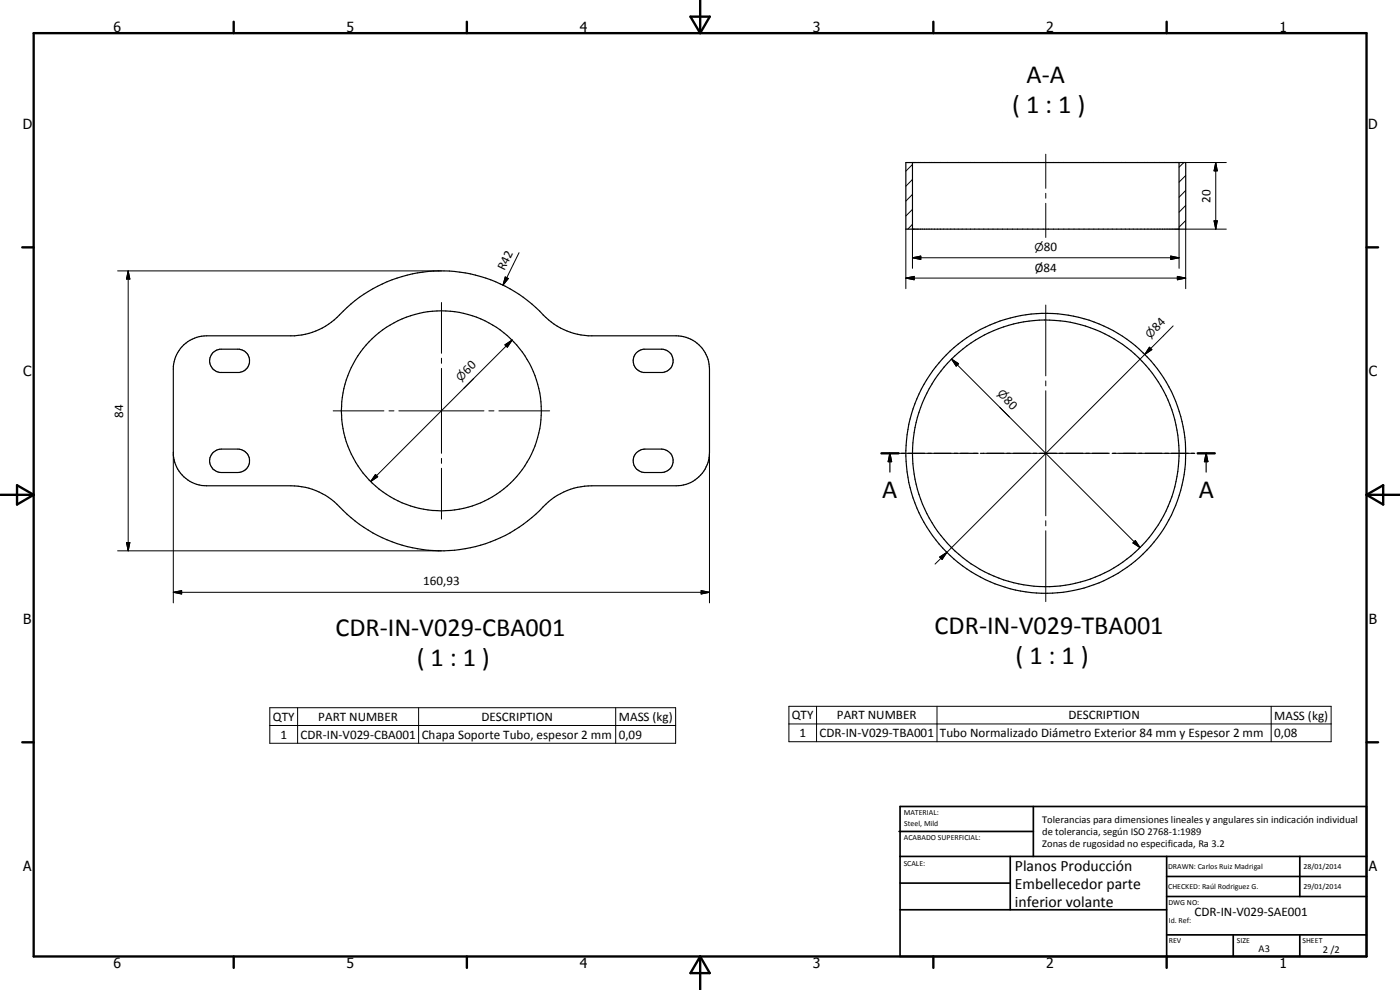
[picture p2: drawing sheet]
<svg xmlns="http://www.w3.org/2000/svg" width="420mm" height="297mm" viewBox="0 0 420 297" stroke-linecap="round" stroke-linejoin="round" font-family="sans-serif">
<g fill="none" stroke="#000" stroke-width=".35">
<path d="M271.9 48.8h83.9v19.9h-83.9zM273.8 48.8v19.9M353.9 48.8v19.9M55.2 103.4a10.5 10.5 0 0 1 6.8-2.6h26.4a20.9 20.9 0 0 0 14.6-7.5 42 42 0 0 1 60.8 1.9 20.4 20.4 0 0 0 12.7 5.6h26.4a10 10 0 0 1 10 9.9v25.1a10 10 0 0 1-10 10h-25.3a20.3 20.3 0 0 0-15.6 7.4 42.3 42.3 0 0 1-61.7-2.7 20 20 0 0 0-13-4.7h-25.3a10 10 0 0 1-10-9.3v-26.5l.7-2.9a10.4 10.4 0 0 1 2.5-3.7zM63.9 105.8l1.2-.8 .8-.2h6a3.5 3.5 0 0 1 3 3.5 3.5 3.5 0 0 1-3 3.5h-6a3.6 3.6 0 0 1-2-6zM191 105.8l1.2-.8 .9-.2h5.9a3.5 3.5 0 0 1 3 3.5 3.5 3.5 0 0 1-3 3.5h-5.9a3.5 3.5 0 0 1-2.9-2.4 3.5 3.5 0 0 1 .8-3.6zM63.9 135.8l1.2-.8 .8-.2 5.5-.1a3.5 3.5 0 0 1 3.5 3.6 3.5 3.5 0 0 1-3.5 3.5h-5a3.5 3.5 0 0 1-3.2-2.2 3.5 3.5 0 0 1 .7-3.8zM191 135.8l1.2-.8 .9-.2 5.4-.1a3.5 3.5 0 0 1 3.5 3.6 3.5 3.5 0 0 1-3.5 3.5h-5a3.5 3.5 0 0 1-3.2-2.2 3.5 3.5 0 0 1 .7-3.8zM264.5 136h5.2M267.1 136l.5 2.5h-1zM267.1 136v5.6M270.5 136h1.1"/>
<path d="M272.4 136h5.1M278.4 136h1.1M280.3 136h5.1M286.3 136h1M288.2 136h5.2M294.2 136h1.1M296.2 136h5.1M302.2 136h1M304.1 136h5.1M310 136h1.1M312 136h5.1M318 136h1"/>
<path d="M319.9 136h5.1M325.9 136h1M327.8 136h5.1M333.8 136h1M335.7 136h5.1M341.7 136h1M343.6 136h5.1M349.6 136h1.1M351.5 136h5.1M357.5 136h1.1M359.4 136h5.2M362 136l.5 2.5h-1z"/>
<path d="M362 136v5.6"/>
<circle cx="132.5" cy="123.3" r="30"/>
<circle cx="313.9" cy="136" r="40"/>
<circle cx="313.9" cy="136" r="42"/>
</g>
<g fill="none" stroke="#000" stroke-width=".71">
<path d="M10.1 9.9h400v277.1h-400zM70.1 6.5v3.4M140.1 6.5v3.4M207.2 5h5.8l-2.9 4.9zM210.1 0v9.9M280.1 6.5v3.4M350.1 6.5v3.4M6.7 74.2h3.4M410.1 74.2h3.5M264.5 136h5.2M359.4 136h5.2M.1 148.5h10"/>
<path d="M5.1 145.6l5 2.9-5 2.9zM410.1 148.5h10M410.1 148.5l5-2.9v5.8zM6.7 222.7h3.4M410.1 222.7h3.5M70.1 287v3.4M140.1 287v3.4M210.1 287v10M210.1 287l2.9 5h-5.8zM280.1 287v3.4M350.1 287v3.4"/>
</g>
<g fill="none" stroke="#000" stroke-width=".51">
<path d="M269.8 249.5h40.3M270.1 242h140v45h-140zM270.1 257h140M303.2 257v16M310.1 242v15M350.1 257v30M390.1 257v12M270.1 265h33.1M270.1 273h80M350.1 269h60M350.1 263h60M350.1 280.5h60"/>
<path d="M370.1 280.5v6.5M390.1 280.5v6.5"/>
</g>
<g fill="none" stroke="#000" stroke-width=".3">
<path d="M273.8 58.3l-1.9 2M273.8 53.8l-1.9 2.1M273.8 49.4l-1.9 2M313.8 46.3v10.2M313.8 58v1.5M355.3 48.8l-1.4 1.4M355.8 57.1l-1.9 2.1M355.8 52.7l-1.9 2M355.8 48.8h12.2M364.9 48.8l.4 2.5h-.9zM364.9 48.8v19.9M155.8 75.8l-4.9 9.8"/>
<path d="M271.9 68.7v17.9M273.8 77.3l2.5-.5v1.1zM273.8 67.3l-1.4 1.4M273.8 62.8l-1.9 2M273.8 77.3h80.1M273.8 68.7v11.8M313.8 61v10.2M351.4 76.8l2.5 .5-2.5 .6zM353.9 68.7v11.8M355.8 66.2l-1.9 2M355.8 61.6l-1.9 2.1M364.4 66.3h.9l-.4 2.4z"/>
<path d="M368 68.7h-12.2v17.9M35.3 81.3h97.2M38.5 81.3l.5 2.4h-1zM38.5 81.3v84M132.5 90.8v15.2M151.6 83.1l1 .5-1.7 2zM271.9 83.4l2.5-.5v1zM271.9 83.4h83.9M313.8 91.5v21.3M352.1 97.8l-8.5 8.5M353.3 82.9l2.5 .5-2.5 .5zM132.5 107.5v1.5"/>
<path d="M132.5 110.5v25.5M151.5 103.5l2.2-1.5-1.4 2.2zM153.7 102l-42.5 42.5M285.6 107.7l2.1 1.4-.7 .8zM285.6 107.7l56.5 56.6M313.8 114.3v1.5M313.8 117.3v37.5M343.6 106.3l-63 62.9M345 104.2l.7 .7-2.1 1.4zM52 135.8v45.1M100 123.3h15.2M116.7 123.3h1.5"/>
<path d="M119.7 123.3h25.5M132.5 137.5v1.5M146.7 123.3h1.5M149.7 123.3h15.3M212.9 135.8v45.1M269.4 136h21.2M292.1 136h1.5M295.1 136h37.5M334.1 136h1.5M337.1 136h21.2M112.7 142.4l.7 .6-2.2 1.5zM132.5 140.5v15.2"/>
<path d="M313.8 156.3v1.5M313.8 159.3v21.2M35.3 165.3h97.2M38 162.8h1l-.5 2.5zM52 177.7l2.5-.5v1zM52 177.7h160.9M210.4 177.2l2.5 .5-2.5 .5zM282 167.1l2.2-1.4-1.5 2.2zM340 162.9l.7-.7 1.4 2.1zM340.7 162.2l1.4 2.1-2.1-1.4zM81 212.3h121.8v10.7h-121.8zM81 217.7h121.8"/>
<path d="M89.3 212.3v10.7M125.6 212.3v10.7M184.8 212.3v10.7M236.8 211.9h162.7v10.6h-162.7zM236.8 217.2h162.7M245.1 211.9v10.6M281.2 211.9v10.6M381.5 211.9v10.6"/>
</g>
<g fill="#000">
<path d="M364.9 48.8l.4 2.5h-.9zM273.8 77.3l2.5-.5v1.1zM351.4 76.8l2.5 .5-2.5 .6zM364.4 66.3h.9l-.4 2.4zM38.5 81.3l.5 2.4h-1zM151.6 83.1l1 .5-1.7 2zM271.9 83.4l2.5-.5v1zM353.3 82.9l2.5 .5-2.5 .5zM151.5 103.5l2.2-1.5-1.4 2.2zM285.6 107.7l2.1 1.4-.7 .8zM345 104.2l.7 .7-2.1 1.4zM267.1 136l.5 2.5h-1z"/>
<path d="M362 136l.5 2.5h-1zM112.7 142.4l.7 .6-2.2 1.5zM38 162.8h1l-.5 2.5zM52 177.7l2.5-.5v1zM210.4 177.2l2.5 .5-2.5 .5zM282 167.1l2.2-1.4-1.5 2.2zM340.7 162.2l1.4 2.1-2.1-1.4z"/>
</g>
<g font-size="7.9">
<text x="308.1" y="25">A-A</text>
<text x="303.8" y="34">( 1 : 1 )</text>
<text x="264.8" y="149.5">A</text>
<text x="359.7" y="149.5">A</text>
<text x="100.7" y="190.9">CDR-IN-V029-CBA001</text>
<text x="280.5" y="190.4">CDR-IN-V029-TBA001</text>
<text x="125.1" y="199.9">( 1 : 1 )</text>
<text x="304.7" y="199.3">( 1 : 1 )</text>
</g>
<g font-size="4.7">
<text x="304.6" y="261.2">Planos Producción</text>
<text x="304.6" y="266.6">Embellecedor parte</text>
<text x="304.6" y="272">inferior volante</text>
</g>
<g font-size="4.2">
<text x="34" y="9.6">6</text>
<text x="104" y="9.6">5</text>
<text x="174" y="9.6">4</text>
<text x="244" y="9.6">3</text>
<text x="314" y="9.6">2</text>
<text x="384" y="9.6">1</text>
<text x="6.8" y="38.7">D</text>
<text x="410.6" y="38.7">D</text>
<text x="7" y="112.9">C</text>
<text x="410.8" y="112.9">C</text>
<text x="7" y="187.1">B</text>
<text x="410.8" y="187.1">B</text>
<text x="7" y="261.4">A</text>
<text x="410.8" y="261.4">A</text>
<text x="34" y="290.4">6</text>
<text x="104" y="290.4">5</text>
<text x="174" y="290.4">4</text>
<text x="244" y="290.4">3</text>
<text x="314" y="290.4">2</text>
<text x="384" y="290.4">1</text>
</g>
<g font-size="3.9">
<text x="363.3" y="60.8" transform="rotate(-90 363.3 60.8)">20</text>
<text x="313.3" y="75.2">80</text>
<text x="151.4" y="81.3" transform="rotate(-64 151.4 81.3)">R42</text>
<text x="310.5" y="81.5">Ø84</text>
<text x="347.2" y="99.7" transform="rotate(-45 347.2 99.7)">84</text>
<text x="140.3" y="112.5" transform="rotate(-45 140.3 112.5)">60</text>
<text x="36.9" y="125.3" transform="rotate(-90 36.9 125.3)">84</text>
<text x="301.1" y="120.2" transform="rotate(45 301.1 120.2)">80</text>
<text x="127" y="175.6">160,93</text>
<text x="237.6" y="215.8">QTY</text>
<text x="251.2" y="215.8">PART NUMBER</text>
<text x="320.6" y="215.8">DESCRIPTION</text>
<text x="382.4" y="215.9">MASS (kg)</text>
<text x="81.9" y="216.3">QTY</text>
<text x="84.2" y="221.6">1</text>
<text x="90.2" y="221.6">CDR-IN-V029-CBA001</text>
<text x="95.5" y="216.3">PART NUMBER</text>
<text x="126.6" y="221.7">Chapa Soporte Tubo, espesor 2 mm</text>
<text x="144.5" y="216.3">DESCRIPTION</text>
<text x="185.7" y="216.4">MASS (kg)</text>
<text x="185.7" y="221.6">0,09</text>
<text x="239.9" y="221.1">1</text>
<text x="245.9" y="221.1">CDR-IN-V029-TBA001</text>
<text x="282.1" y="221.2">Tubo Normalizado Diámetro Exterior 84 mm y Espesor 2 mm</text>
<text x="382.4" y="221.1">0,08</text>
<text x="358.5" y="275">CDR-IN-V029-SAE001</text>
</g>
<g font-size="3.3">
<text x="310.5" y="75.2">n</text>
<text x="345.2" y="101.6" transform="rotate(-45 345.2 101.6)">n</text>
<text x="138.3" y="114.5" transform="rotate(-45 138.3 114.5)">n</text>
<text x="299.1" y="118.3" transform="rotate(45 299.1 118.3)">n</text>
</g>
<g font-size="3.1">
<text x="312.7" y="246.8">Tolerancias para dimensiones lineales y angulares sin indicación individual</text>
<text x="312.7" y="250.4">de tolerancia, según ISO 2768-1:1989</text>
<text x="312.7" y="254">Zonas de rugosidad no especificada, Ra 3.2</text>
<text x="377.7" y="285.6">A3</text>
<text x="397" y="285.9">2 /2</text>
</g>
<g font-size="2.4">
<text x="271.2" y="244.4">MATERIAL:</text>
<text x="271.3" y="252">ACABADO SUPERFICIAL:</text>
<text x="271.4" y="247.9">Steel, Mild</text>
<text x="271.2" y="259.7">SCALE:</text>
<text x="350.6" y="260.8">DRAWN: Carlos Ruiz Madrigal</text>
<text x="391.2" y="260.6">28/01/2014</text>
<text x="350.6" y="266.9">CHECKED: Raúl Rodriguez G.</text>
<text x="391.2" y="266.7">29/01/2014</text>
<text x="350.6" y="271.4">DWG NO:</text>
<text x="350.8" y="276.9">Id. Ref:</text>
<text x="350.8" y="282.8">REV</text>
<text x="371.2" y="282.9">SIZE</text>
<text x="390.9" y="282.9">SHEET</text>
</g>
</svg>
